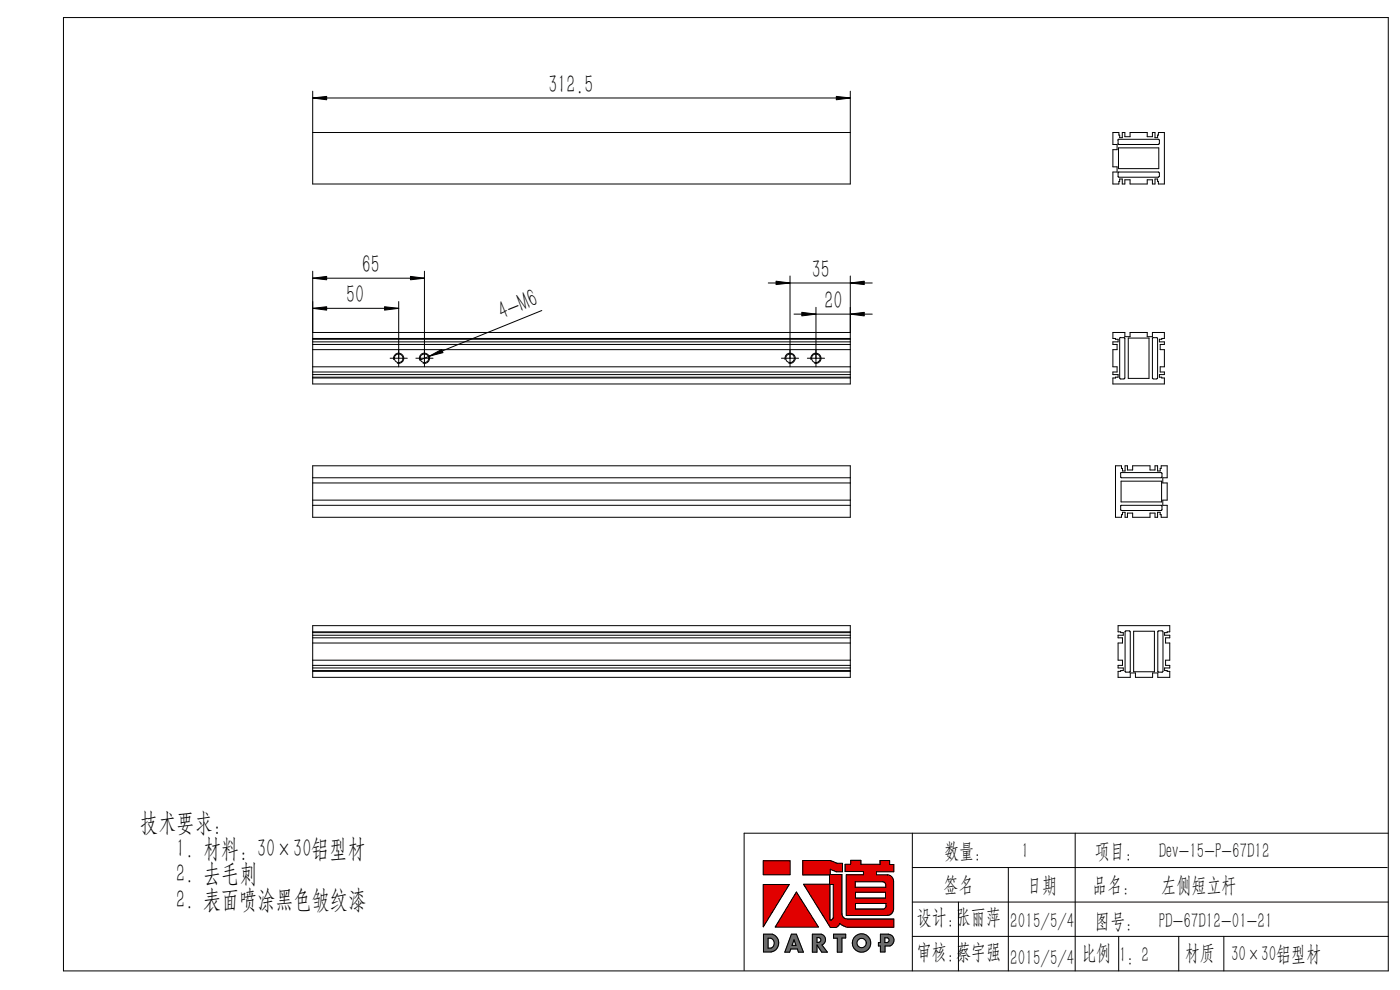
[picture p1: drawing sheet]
<svg xmlns="http://www.w3.org/2000/svg" width="297mm" height="210mm" viewBox="0 0 297 210" stroke-linecap="round" stroke-linejoin="round" font-family="sans-serif">
<g fill="none" stroke="#000" stroke-width=".21">
<path d="M13.5 3.7h281v202.3h-281zM66.3 19.3v19.7h114.1v-19.7M66.3 28.1h114.1M66.3 20.8h114.1M236.1 28.1h1.3l.1 1.1h.6v-1.1h.5v.9h1.1v-.9h3.7v.9h1.1v-.9h.5v1.1h.6l.1-1.1h1.3v10.9h-1.3l-.1-1h-.6v1h-.5v-.9h-1.1v.9h-3.7v-.9h-1.1v.9h-.5v-1h-.6l-.1 1h-1.3v-2.5h.9v-1.1h-.9v-3.7h.9v-1.1h-.9zM237.3 31.4h8.5v4.4h-8.5zM245.9 30.5l-.2 .1h-8.3h-.2v-1l8.6-.1 .2 1M245.9 36.7l-.1-.2h-8.6v1l.2 .1h8.3l.2-.2M246 36.7v.7M66.3 57.5v23.9h114.1v-22.9M66.3 59h23.7M90 57.5v20.3"/>
<path d="M167.6 58.5v19.3M66.3 71.8h114.1M66.3 70.5h114.1M66.3 73.1h114.1M66.3 72.5h114.1M66.3 74.2h114.1M66.3 77.8h114.1M66.3 79.5h114.1M66.3 78.9h114.1M66.3 72h114.1M66.3 65.4h18.3M82.8 76h3.6"/>
<path d="M83.5 76.3a1.08 1.08 0 0 1 1-1.4 1.08 1.08 0 0 1 1.2 1.2 1.08 1.08 0 0 1-1.4 .9M84.6 64v13.8M88.2 76h3.7M89 76.3a1.08 1.08 0 0 1 .9-1.4 1.08 1.08 0 0 1 1.2 1.2 1.08 1.08 0 0 1-1.4 .9M114.9 65.9l-25.9 10.5M163 60h22M165.8 76h3.6M166.5 76.3a1.09 1.09 0 0 1 1-1.4 1.09 1.09 0 0 1 1.2 1.1 1.09 1.09 0 0 1-1.4 1M168.4 66.6h16.6M171.3 76h3.6M172 76.3a1.08 1.08 0 0 1 1-1.4 1.08 1.08 0 0 1 1.2 1.2 1.08 1.08 0 0 1-1.4 .9M173.1 65.2v12.6"/>
<path d="M236.1 70.5h2.5v.9h1.1v-.9h3.7v.9h1.1v-.9h2.5v1.3l-1 .2v.5h1v.6h-.9v1.1h.9v3.6h-.9v1.1h.9v.6h-1v.5l1 .2v1.2h-10.9v-1.2l1.1-.2v-.5h-1.1v-.6h.9v-1.1h-.9v-3.6h.9v-1.1h-.9v-.6h1.1v-.5l-1.1-.2zM237.7 71.6l-.2 .1v8.6l1 .1M237.7 71.6h.8l.1 .2v8.4l-.1 .1M239.4 71.7h4.4v8.6h-4.4zM66.3 98.8h114.1v10.9h-114.1zM66.3 80.2h114.1M66.3 80h114.1M236.6 98.8h1.3l.2 1.1h.6v-1.1h.5v.9h1.1v-.9h3.7v.9h1v-.9h.6v1.1h.5l.2-1.1h1.3v2.5h-.9v1.1h.9v3.7h-.9v1.1h.9v2.5h-1.3v-.5h-.2v-.5h-.5v1h-.6v-.9h-1v.9h-3.7v-.9h-1.1v.9h-.5v-1h-.6v.5h-.2v.5h-1.3zM244.6 80.3h-.1v-8.7h1l.1 .2v8.4l-.2 .1M244.6 80.4h.8M66.3 101.3h114.1M66.3 106.1h114.1"/>
<path d="M66.3 102.4h114.1M66.3 107.2h114.1M237.7 100.5l.1-.3h8.5l.2 .2v.8l-.2 .1h-8.4h-.2v-.8M237.7 107.2h8.7l.1 .9-.2 .2h-8.4l-.2-.1zM237.8 102.1h8.6v4.4h-8.6zM66.3 132.7h114.1v11h-114.1zM66.3 134h114.1M66.3 134.7h114.1M66.3 135.3h114.1M66.3 136.4h114.1M66.3 134.2h114.1M237.2 132.7h11v1.3l-1.1 .2v.5h1.1v.6h-.9v1.1h.9v3.6h-.9v1.1h.9v.6h-1.1v.5l1.1 .2v1.3h-2.6v-1h-1.1v1h-3.6v-1h-1.1v1h-2.6v-1.3l1.1-.2v-.5h-1.1v-.6h.9v-1.1h-.9v-3.6h.9v-1.1h-.9v-.6h1.1v-.5l-1.1-.2z"/>
<path d="M238.8 133.9h-.1v8.6l.1 .1h.8l.2-.2v-8.4l-.2-.1M238.8 133.8h.8M240.5 133.9h4.4v8.6h-4.4zM245.8 133.8h.8l.1 .2v8.4l-.2 .2M245.8 133.9h-.2v8.6l.9 .1M66.3 140h114.1M66.3 141.7h114.1M66.3 141.1h114.1M66.3 142.4h114.1M66.3 142.2h114.1M193.5 176.7v29.3M228.1 176.7v29.3"/>
<path d="M294.5 176.7h-136.6v29.2M161.9 182.6h5.7v2.9h-5.7zM161.9 187.6h5.5l-5.5 9zM162 198.2h1.9a1.95 1.95 0 0 1 1.3 2 1.95 1.95 0 0 1-1.6 1.7h-1.6zM162.9 199a1.08 1.08 0 0 1 1.4 1.1 1.08 1.08 0 0 1-1.4 1zM167.9 198.2h1.1l1.4 3.8h-1l-.2-.7h-1.4l-.3 .7h-1zM168.4 199.3l.5 1.2h-.9zM169 189.2l4.6 7.4h-9.1zM170.3 182.5h5.8l1.5 .6h1.1v1.8h-1.3l-1.3-.5v1.1h2.5v8.3a1.16 1.16 0 0 0 1.1 1.1h9.9v1.8h-9.9l-1.6-.8-.6 .7-1.4 .1-5.6-9.1h5.5v-2h-5.7zM172.3 198.2h1.9a1.2 1.2 0 0 1 .9 1 1.2 1.2 0 0 1-.7 1.2l1.1 1.6h-1.2l-1-1.6v1.6h-1zM173.3 198.9h.4a.52 .52 0 0 1 .5 .5 .52 .52 0 0 1-.5 .5h-.4zM176.1 187.6h.7v7.1l-.4 .5h-.3z"/>
<path d="M176.8 198.2h2.6v.8h-.8v3h-1v-3h-.8zM179.3 183.3h1.2v-.8h2.1v.8h4.1v-.8h2v.9h.9v1.5h-3.7v.7h2.3a1.37 1.37 0 0 1 1.4 1.3v5.9a1.37 1.37 0 0 1-1.4 1.4h-8.7v-8.7h3.7v-.6h-3.9zM181.4 187h5.8a.73 .73 0 0 1 .7 .7v.5h-6.5zM181.5 191.6h6.5v.6a.65 .65 0 0 1-.7 .6h-5.8zM181.5 189.3h6.4v1.2h-6.4zM186.8 198.2h1.7a1.29 1.29 0 0 1 1.2 1.1 1.29 1.29 0 0 1-.9 1.4h-1.1v1.2h-.9v-1.2h-.4v-.8h.4zM187.7 198.9h.6a.52 .52 0 0 1 .3 .5 .52 .52 0 0 1-.4 .5h-.5zM193.5 184h100.8M193.5 198.6h101M193.5 191.3h101M203.3 191.3v14.7M213.9 184v22"/>
<path d="M237.3 198.6v7.4M250.1 198.6v7.4M259.6 198.6v7.4"/>
<circle cx="84.6" cy="76" r=".92"/>
<circle cx="90" cy="76" r=".93"/>
<circle cx="167.6" cy="76" r=".92"/>
<circle cx="173.1" cy="76" r=".92"/>
<circle cx="182.8" cy="200" r="1.97"/>
<circle cx="182.8" cy="200" r=".99"/>
</g>
<g fill="#6a6a6a" stroke="#6a6a6a" stroke-width=".21">
<path d="M162 198.2v3.7l2-.1 .7-.5 .4-.7a1.9 1.9 0 0 0-1.2-2.4zM162.9 199l.8 .1 .6 .7-.2 .9-.5 .4h-.7z" fill-rule="evenodd"/>
<path d="M167.9 198.2l-1.4 3.8h1l.3-.7h1.4l.2 .7h1l-1.4-3.8zM168.4 199.3l.5 1.2h-.9z" fill-rule="evenodd"/>
<path d="M172.3 198.2v3.8h1v-1.6l1 1.6h1.2l-1.1-1.6 .5-.4 .2-.3v-.6l-.2-.5-.6-.4zM173.3 198.9h.5l.3 .2 .1 .3-.3 .4-.6 .1z" fill-rule="evenodd"/>
<path d="M176.8 198.2h2.6v.8h-.8v3h-1v-3h-.8z" fill-rule="evenodd"/>
<path d="M180.8 200a1.95 1.95 0 0 0 3.9 0 1.95 1.95 0 0 0-3.9 0zM181.8 200a1 1 0 0 1 2 0 1 1 0 0 1-2 0z" fill-rule="evenodd"/>
<path d="M186.8 198.2v1.7h-.4v.8h.4v1.2h.9v-1.2h1.1l.5-.3 .3-.6v-.7l-.2-.4-.6-.5zM187.7 198.9h.6l.3 .2v.4l-.1 .3-.8 .1z" fill-rule="evenodd"/>
</g>
<g fill="#e10000" stroke="#e10000" stroke-width=".21">
<path d="M161.9 187.6h5.5l-5.5 9z"/>
<path d="M169 189.2l4.6 7.4h-9.1z"/>
<path d="M161.9 182.6h5.7v2.9h-5.7z" fill-rule="evenodd"/>
<path d="M170.3 182.5v3.1h5.7v2h-5.5l5.6 9.1h1.2l.6-.4a.3 .3 0 0 1 .3-.4 .3 .3 0 0 1 .3 .3l1.2 .5h9.9v-1.8h-10.1l-.5-.2-.4-.8v-8.4h-2.5v-1.1l1.3 .5h1.3v-1.8h-1.1l-1.5-.6zM176.1 187.6h.7v7.1l-.4 .5h-.3z" fill-rule="evenodd"/>
<path d="M181.5 189.3h6.4v1.2h-6.4zM179.3 183.3v1.6h3.9v.6h-3.7v8.7h8.9l.6-.3 .3-.3 .3-.6-.1-6.5-.3-.5-.7-.4h-2.6v-.7h3.7v-1.5h-.9v-.9h-2v.8h-4.1v-.8h-2.1v.8zM181.4 187h5.9l.5 .4 .1 .8h-6.5zM181.5 191.6h6.5v.8l-.5 .4h-6z" fill-rule="evenodd"/>
</g>
<path d="M66.3 20.8l3-.4v.8zM177.4 20.4l3 .4-3 .4zM66.3 59l3-.4v.8zM87.1 58.6l2.9 .4-2.9 .4zM66.3 65.4l3-.3v.7zM81.6 65.1l3 .3-3 .4zM91.1 75.6l2.6-1.5 .3 .7zM164.6 59.6l3 .4-3 .4zM170.1 66.3l3 .3-3 .4zM180.4 66.6l2.9-.3v.7zM180.4 60l2.9-.4v.8z" fill="#000" stroke="#000" stroke-width=".21"/>
<g font-size="5.5">
<text x="116.4" y="19.7">312.5</text>
<text x="76.7" y="58">65</text>
<text x="172.2" y="59">35</text>
<text x="73.4" y="64.3">50</text>
<text x="174.9" y="65.6">20</text>
<text x="106.5" y="67.9" transform="rotate(-22 106.5 67.9)">4-M6</text>
<text x="29.8" y="176.2">技术要求:</text>
<text x="37.4" y="181.7">1. 材料: 30×30铝型材</text>
<text x="37.4" y="187.2">2. 去毛刺</text>
<text x="37.4" y="192.7">2. 表面喷涂黑色皱纹漆</text>
</g>
<g font-size="4.6">
<text x="200.3" y="182">数量：</text>
<text x="216.7" y="182">1</text>
<text x="232.3" y="182">项目：</text>
<text x="245.8" y="182">Dev-15-P-67D12</text>
<text x="200.2" y="189.2">签名</text>
<text x="217.9" y="189.2">日期</text>
<text x="231.7" y="189.2">品名：</text>
<text x="246.4" y="189.2">左侧短立杆</text>
<text x="194.5" y="196">设计：张丽萍</text>
<text x="214.3" y="196.8">2015/5/4</text>
<text x="232.3" y="196.8">图号：</text>
<text x="245.8" y="196.8">PD-67D12-01-21</text>
<text x="194.5" y="203.3">审核：蔡宇强</text>
<text x="229.4" y="203.6">比例</text>
<text x="251.4" y="203.6">材质</text>
<text x="261.1" y="203.9">30×30铝型材</text>
<text x="214.3" y="204.7">2015/5/4</text>
<text x="237.4" y="204">1：2</text>
</g>
</svg>
